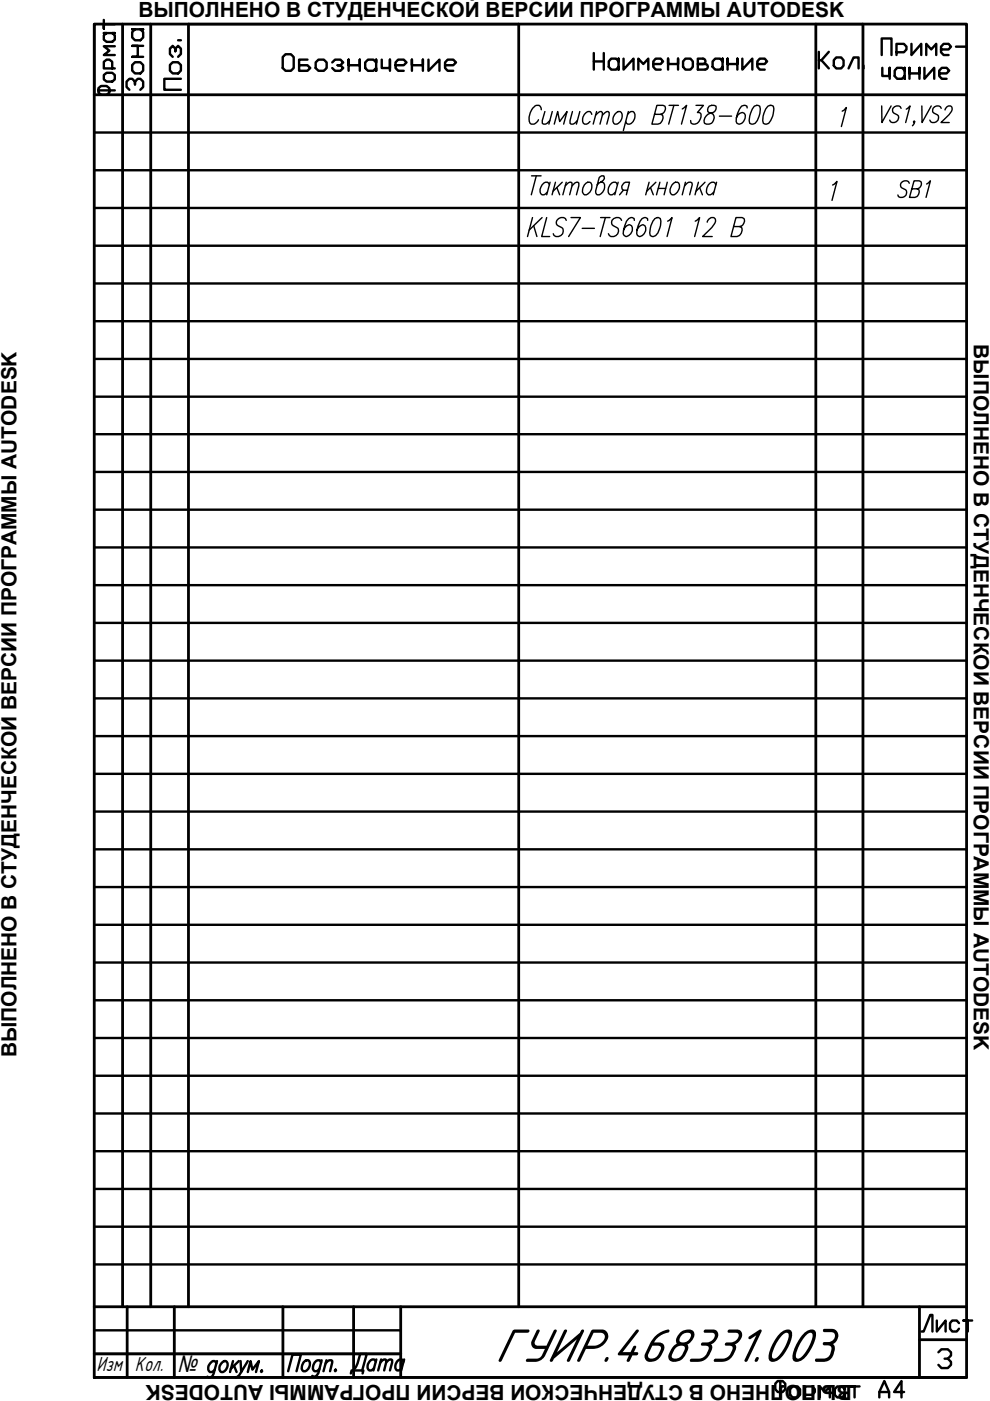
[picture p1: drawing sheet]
<svg xmlns="http://www.w3.org/2000/svg" width="210mm" height="297mm" viewBox="0 0 210 297" stroke-linecap="round" stroke-linejoin="round" font-family="sans-serif">
<!-- layer: 0 -->
<g fill="none" stroke="#000" stroke-width=".59">
<path d="M20 5.1h184.9v286.9h-184.9zM26 5.1v272M32 5.1v272M40 5.1v272M110 5.1v272M173 5.1v272M183 5.1v272M20 20.1h184.9M20 277.1h184.9M27 277.1v14.9M37 277.1v14.9M60 277.1v14.9"/>
<path d="M75 277.1v14.9M85 277.1v14.9M194.9 277.1v14.9M20 287h65M154.9 292h50"/>
</g>
<g fill="none" stroke="#000" stroke-width=".51">
<path d="M20 5.1v15M40 5.1h70M173 5.1h10M20 28.1h184.9M20 36.1h184.9M20 44.1h184.9M20 52.1h184.9M20 60.1h184.9M20 68.1h184.9M20 76.1h184.9M20 84.1h184.9M20 92.1h184.9"/>
<path d="M20 100.1h184.9M20 108.1h184.9M20 116.1h184.9M20 124.1h184.9M20 132.1h184.9M20 140.1h184.9M20 148.1h184.9M20 156.1h184.9M20 164.1h184.9M20 172.1h184.9M20 180.1h184.9M20 188.1h184.9"/>
<path d="M20 196.1h184.9M20 204.1h184.9M20 212.1h184.9M20 220.1h184.9M20 228.1h184.9M20 236.1h184.9M20 244.1h184.9M20 252.1h184.9M20 260.1h184.9M20 268.1h184.9M20 282.1h65M20 287h65"/>
<path d="M20 292h184.9M199 286.7l.6-.6h1.4l.6 .6v.7l-.6 .7h-.7M201 288.1l.6 .6v.7l-.6 .7h-1.4l-.6-.7"/>
</g>
<!-- layer: Title -->
<g fill="none" stroke="#000" stroke-width=".51">
<path d="M45.9 289.1l-.4-.5a1.39 1.39 0 0 0-1.2 .8 1.39 1.39 0 0 0 .2 1.5h.4l.7-.5M46 288.6l-.7 2.6a1.01 1.01 0 0 1-1.1 .8l-.2-.1M46.9 289.1l.6-.5h.4a1.4 1.4 0 0 1 .2 1.4 1.4 1.4 0 0 1-1.2 .9 1.14 1.14 0 0 1 0-1.8zM49.4 288.6l-.6 2.3M49.6 289.5l.6 1.4M50.6 288.6l-1.7 1.6M51 288.6l.1 2.3 1.4-2.3M51.1 290.9a1.64 1.64 0 0 1-1.1 1.1M52.5 290.9l.6-2.3 .4 1.8 1.4-1.8-.6 2.3M55.3 290.7l.2-.1 .1 .1-.2 .2zM61.1 290.7l.9-3.5h1.8l-.9 3.5M64.3 288.9l.4-.4 .7-.1a1.43 1.43 0 0 1-1.1 2.3 .97 .97 0 0 1-.2-1.3z"/>
<path d="M68.1 288.9l-.2-.4a1.13 1.13 0 0 0-1.5 1.2l-.1 .5 .4 .5h.4l.6-.5M68.2 288.4l-.7 2.7a1.09 1.09 0 0 1-1.1 .8l-.2-.2M69 289l.8-.6 .6 .1-.4 2.2M69.2 288.4l-.6 2.3"/>
</g>
<g fill="none" stroke="#000" stroke-width=".3">
<path d="M112.7 37.3h2M113.7 37.3l-1.1 4M114.8 23.3l-.2-.6-.3-.4a1.42 1.42 0 0 0-1.6 1 2.32 2.32 0 0 0-.1 3 1.41 1.41 0 0 0 1.6-.9M115.5 23.7l-.5 1.9v.5l.7 .2 .9-.7M116.5 39.2l-.4-.6a1.76 1.76 0 0 0-1.4 2.5l.2 .2h.5l.7-.6M116.6 38.6l-.7 2.7M117.1 23.7l-.7 2.6M117.5 26.3l.7-2.6 .5 2.1 1.5-2.1-.7 2.6M117.8 38.6l-.7 2.7M118.1 39.8l.6 1.5M119.2 38.6l-1.9 1.9M119.8 39.4l1-.8 .5 .2v.6l-.5 1.9"/>
<path d="M120.1 38.6l-.8 2.7M121.3 39.4l.9-.8 .5 .2v.6l-.5 1.9M121.4 23.7l-.5 1.9v.5l.2 .2h.4l.9-.7M122.9 23.7l-.7 2.6M123.9 39.2l.7-.6h.5a1.6 1.6 0 0 1 .2 1.7 1.6 1.6 0 0 1-1.4 1 1.13 1.13 0 0 1-.3-1.5zM125.5 24.2l-.4-.5a1.6 1.6 0 0 0-1.4 .9 1.6 1.6 0 0 0 .3 1.7h.4l.7-.5M126.3 24.4l.9-.7h.3l.2 .2v.5l-.5 1.9M126.5 23.7l-.7 2.6M127.3 38.6h.5a1.6 1.6 0 0 1 .2 1.7 1.6 1.6 0 0 1-1.4 1l-.3-.4v-.4l.7-2.8 .6-.4h.4l.1 .2a1.26 1.26 0 0 1-1.1 1.3l-.4 .4M127.7 24.4l1-.7h.2l.3 .2v.5l-.5 1.9M130.3 24.2l.8-.5h.4a1.6 1.6 0 0 1 .3 1.6 1.6 1.6 0 0 1-1.5 1 1.38 1.38 0 0 1 0-2.1zM130.9 39.2l-.4-.6a1.6 1.6 0 0 0-1.4 1 1.6 1.6 0 0 0 .3 1.7h.4l.7-.6"/>
<path d="M131.1 38.6l-.8 2.7M133.1 24.2l.7-.5h.4a1.63 1.63 0 0 1-1.1 2.6l-.4-.5M133.2 23.7l-1 4M137.6 38.6l-.7 2.7M137.9 39.8l.6 1.5M138.8 24.2h1.3a1.28 1.28 0 0 0 .9-1.7l-.4-.2h-1.3l-1.1 4h1.3a1.43 1.43 0 0 0 1-1.9l-.4-.2M139.1 38.6l-2 1.9M139.6 39.9h1.5M139.9 38.6l-.7 2.7M141.5 38.6l-.7 2.7M141.9 22.3h1.9M142.5 39.2l.7-.6h.4a1.64 1.64 0 0 1-.7 2.7h-.4a1.13 1.13 0 0 1-.3-1.5z"/>
<path d="M142.9 22.3l-1.1 4M144.7 23.1l.9-.8-1.1 4M145.2 39.4l.8-.8 .7 .2 .1 .4-.6 2.1M145.3 38.6l-.6 2.7M147.6 22.3h1.5l-1.2 1.6 .6 .1a1.59 1.59 0 0 1-.3 1.7 1.59 1.59 0 0 1-1.6 .4l-.2-.5M148.1 38.6l-.7 2.7M148.3 39.8l.6 1.5M149.5 38.6l-1.9 1.9M150.4 22.5a.88 .88 0 0 0-.1 1.4 1.26 1.26 0 0 1 1.1 1.5 1.26 1.26 0 0 1-1.6 .9l-.4-.2a1.78 1.78 0 0 1 1.8-2.2 1.12 1.12 0 0 0 .6-1.4l-.4-.2zM151.8 39.2l-.5-.6a1.71 1.71 0 0 0-1.3 2.5l.2 .2h.4l.7-.6M151.9 38.6l-.7 2.7M152.5 24.6h2.6"/>
<path d="M158.4 22.9v-.4l-.4-.2-.8 .2a5.2 5.2 0 0 0-1.1 3.3l.2 .3a1.23 1.23 0 0 0 1.7-1.1v-.6l-.2-.4-.4-.1a1.43 1.43 0 0 0-1.3 1.1M159.9 22.5l.5-.2 .7 .2a4.1 4.1 0 0 1-1 3.6l-.5 .2-.6-.2a4.5 4.5 0 0 1 .9-3.6zM162.8 22.5l.5-.2 .7 .2a4.5 4.5 0 0 1-1 3.6l-.5 .2-.7-.2a4.1 4.1 0 0 1 1-3.6zM176.5 39.2l1-.7-1.1 4M178.6 23.6l.9-.8-1.1 4M186.9 22.5l.1 3.5 1.9-3.5M191.1 23a.93 .93 0 0 0-1.4-.4 .93 .93 0 0 0-.2 1.4l.7 .3a.98 .98 0 0 1-.1 1.5 .98 .98 0 0 1-1.5-.3M192.2 23.1l.8-.6-1 3.5M193.9 25.8l-.1 .2-.1-.2 .1-.2a.9 .9 0 0 1-.3 1.1M195.5 22.5v3.5l1.9-3.5M199.6 23a.93 .93 0 0 0-1.4-.4 .93 .93 0 0 0-.2 1.4l.7 .3a.98 .98 0 0 1-.1 1.5 .98 .98 0 0 1-1.5-.3M200.4 23.3v-.2a.74 .74 0 0 1 .7-.6 .74 .74 0 0 1 .8 .6l-.7 1.2-1.7 1.7h1.8"/>
<path d="M132.2 40.3l-.8 1M133.1 40.3h-.9a.97 .97 0 0 1-.3-1 .97 .97 0 0 1 .7-.7h.9l-.7 2.7"/>
</g>
<text font-size="10.9" x="104.8" y="288.7">ГУИР.468331.003</text>
<g font-size="7.9">
<text x="110.8" y="51.5">KLS7-TS6601 12 В</text>
<text x="73" y="292.5">Дата</text>
</g>
<g font-size="7.1">
<text x="58.6" y="16.2">Обозначение</text>
<text x="124.5" y="15.9">Наименование</text>
<text x="172.5" y="15.9">Кол.</text>
<text x="185.6" y="13.1">Приме-</text>
<text x="25.4" y="21.2" transform="rotate(-90 25.4 21.2)">Формат</text>
<text x="31.4" y="20.1" transform="rotate(-90 31.4 20.1)">Зона</text>
<text x="39.2" y="20.1" transform="rotate(-90 39.2 20.1)">Поз.</text>
<text x="189.1" y="43">SB1</text>
<text x="194" y="283.6">Лист</text>
<text x="163" y="297.4">Формат А4</text>
</g>
<text font-size="5.7" x="185.9" y="18">чание</text>
<text font-size="5.1" x="37.6" y="290.9">№</text>
<g font-size="4.8">
<text x="20.4" y="290.6">Изм</text>
<text x="28.6" y="290.6">Кол.</text>
</g>
<g font-size="4.4">
<text x="29.3" y="3.6">ВЫПОЛНЕНО В СТУДЕНЧЕСКОЙ ВЕРСИИ ПРОГРАММЫ AUTODESK</text>
<text x="206.5" y="73" transform="rotate(90 206.5 73)">ВЫПОЛНЕНО В СТУДЕНЧЕСКОЙ ВЕРСИИ ПРОГРАММЫ AUTODESK</text>
<text x="3.5" y="224.2" transform="rotate(-90 3.5 224.2)">ВЫПОЛНЕНО В СТУДЕНЧЕСКОЙ ВЕРСИИ ПРОГРАММЫ AUTODESK</text>
<text x="180.6" y="293.6" transform="rotate(-180 180.6 293.6)">ВЫПОЛНЕНО В СТУДЕНЧЕСКОЙ ВЕРСИИ ПРОГРАММЫ AUTODESK</text>
</g>
</svg>
